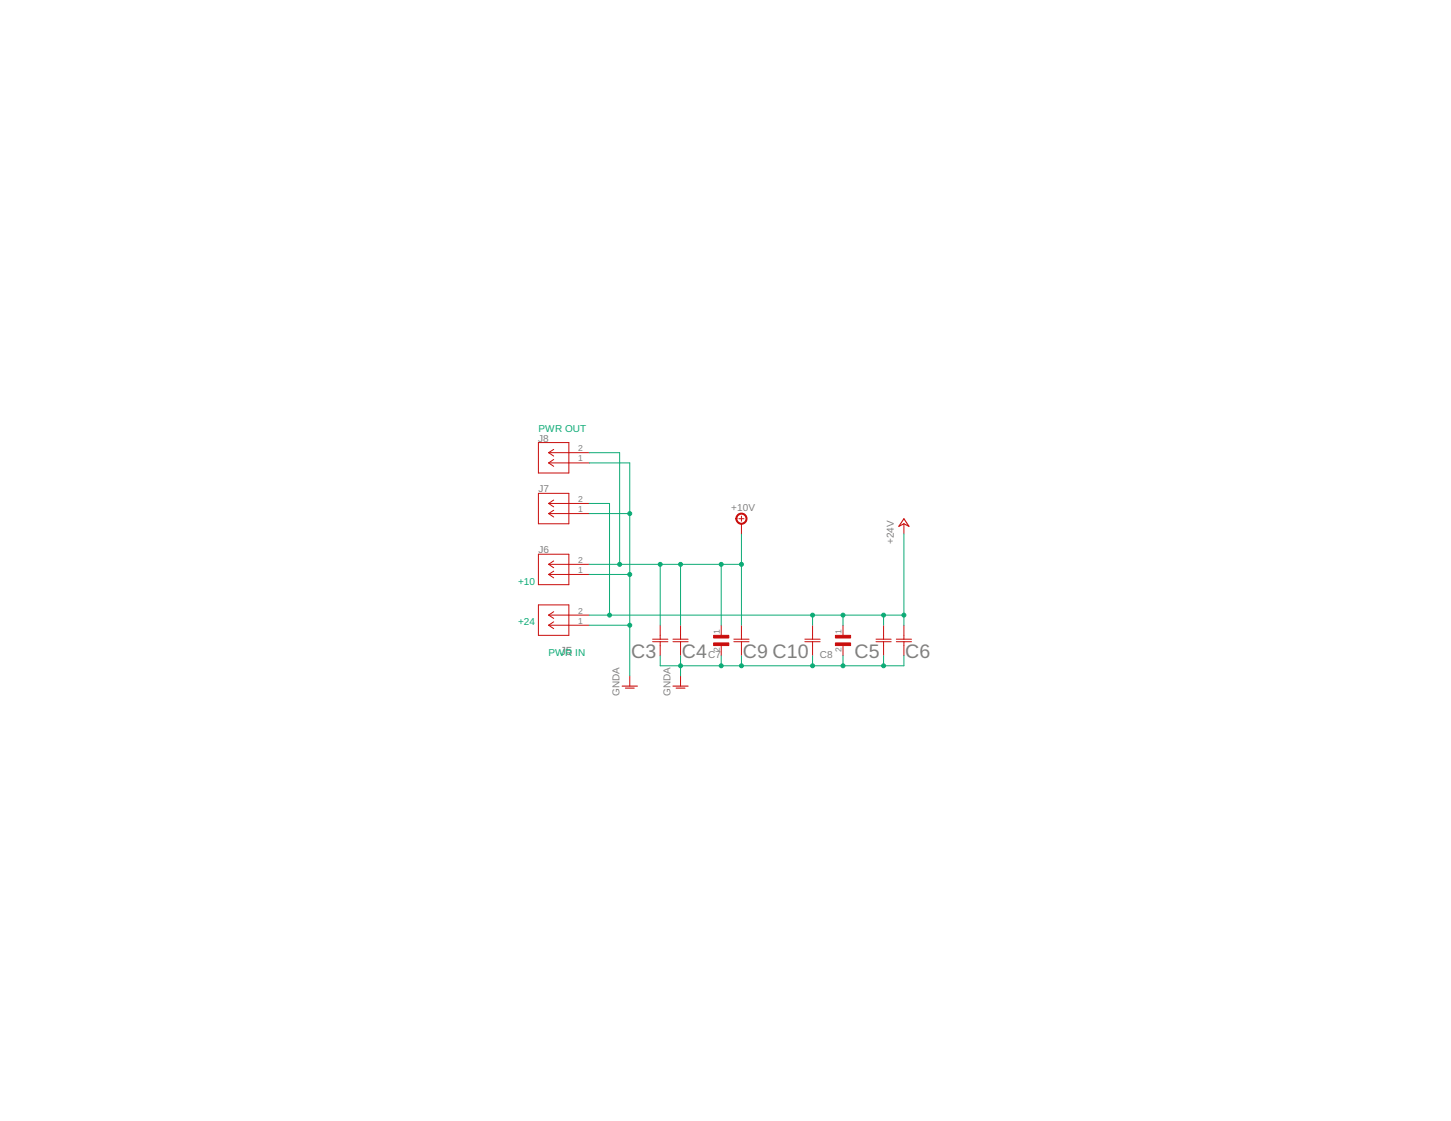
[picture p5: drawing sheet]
<svg xmlns="http://www.w3.org/2000/svg" width="279mm" height="216mm" viewBox="0 0 279 216" stroke-linecap="round" stroke-linejoin="round" font-family="sans-serif">
<path d="M174.1 99.9l.9 1.5-.9-.5-1 .5zM119.8 132.1h2.9M120.4 132.5h1.7M129.6 132.1h2.9M130.2 132.5h1.7" fill="none" stroke="#c90d0c" stroke-width=".21"/>
<g fill="none" stroke="#c90d0c" stroke-width=".19">
<path d="M103.7 85.2h5.8v5.9h-5.8zM103.7 95h5.8v5.9h-5.8zM105.6 98.9h7.9M105.6 97h7.9M105.6 98.9l1 .7M105.6 97l1 .6M105.6 89.2h7.9M105.6 87.2h7.9M105.6 89.2l1 .6M105.6 87.2l1 .6M106.6 98.3l-1 .6M106.6 96.3l-1 .7"/>
<path d="M106.6 88.5l-1 .7M106.6 86.6l-1 .6M142.3 99.9h1M142.8 99.4v1M103.7 106.7h5.8v5.9h-5.8zM103.7 116.5h5.8v5.9h-5.8zM105.6 110.6h7.9M105.6 108.7h7.9M105.6 110.6l1 .7M105.6 108.7l1 .6M105.6 118.5h7.9M105.6 118.5l1 .6"/>
<path d="M106.6 110l-1 .6M106.6 108l-1 .7M106.6 119.8l-1 .6M106.6 117.8l-1 .7M142.8 100.9v1.9M174.1 100.9v1.9M105.6 120.4h7.9M105.6 120.4l1 .7M121.3 130.2v1.9M125.7 123.6h2.9M125.7 123.1h2.9M127.1 120.4v2.7"/>
<path d="M127.1 123.6v2.7M129.6 123.6h2.9M129.6 123.1h2.9M131 120.4v2.7M131 123.6v2.7M131 130.2v1.9M138.9 120.4v2M138.9 124.3v2M141.3 123.6h2.9M141.3 123.1h2.9M142.8 120.4v2.7M142.8 123.6v2.7"/>
<path d="M155 123.6h2.9M155 123.1h2.9M156.5 120.4v2.7M156.5 123.6v2.7M162.3 120.4v2M162.3 124.3v2M168.7 123.6h2.9M168.7 123.1h2.9M170.1 120.4v2.7M170.1 123.6v2.7M172.6 123.6h2.9M172.6 123.1h2.9"/>
<path d="M174.1 120.4v2.7M174.1 123.6v2.7"/>
</g>
<path d="M142.1 99.1a1.08 1.08 0 0 1 1.6 .3 1.08 1.08 0 0 1-.7 1.6 1.08 1.08 0 0 1-1.3-1.1h.2a.88 .88 0 0 1 1.3-.7 .88 .88 0 0 1 .1 1.4 .88 .88 0 0 1-1.4-.5v-.2h-.2v-.3z" fill-rule="evenodd" fill="#c90d0c" stroke="#c90d0c" stroke-width=".19"/>
<g fill="#c90d0c" stroke="#c90d0c" stroke-width=".19">
<path d="M137.4 123.8h2.9v.5h-2.9z"/>
<path d="M137.4 122.4h2.9v.5h-2.9z"/>
<path d="M160.9 123.8h2.9v.5h-2.9z"/>
<path d="M160.9 122.4h2.9v.5h-2.9z"/>
</g>
<g fill="none" stroke="#0dab76" stroke-width=".19">
<path d="M113.5 89.2h7.8v41M113.5 98.9h7.8M113.5 87.2h5.8v21.5M113.5 97h3.9v21.5M113.5 110.6h7.8M113.5 108.7h29.3M113.5 118.5h60.6M127.1 108.7v11.7M131 108.7v11.7M138.9 108.7v11.7M142.8 102.8v17.6M156.5 118.5v1.9"/>
<path d="M162.3 118.5v1.9M170.1 118.5v1.9M174.1 102.8v17.6M113.5 120.4h7.8M127.1 126.3v1.9h47v-1.9M131 126.3v3.9M138.9 126.3v1.9M142.8 126.3v1.9M156.5 126.3v1.9M162.3 126.3v1.9M170.1 126.3v1.9"/>
</g>
<g fill="#0dab76" stroke="#0dab76" stroke-width=".19">
<circle cx="121.3" cy="120.4" r=".38"/>
<circle cx="121.3" cy="110.6" r=".38"/>
<circle cx="121.3" cy="98.9" r=".38"/>
<circle cx="131" cy="128.2" r=".38"/>
<circle cx="138.9" cy="128.2" r=".38"/>
<circle cx="142.8" cy="128.2" r=".38"/>
<circle cx="156.5" cy="128.2" r=".38"/>
<circle cx="162.3" cy="128.2" r=".38"/>
<circle cx="170.1" cy="128.2" r=".38"/>
<circle cx="119.3" cy="108.7" r=".38"/>
<circle cx="127.1" cy="108.7" r=".38"/>
<circle cx="131" cy="108.7" r=".38"/>
<circle cx="138.9" cy="108.7" r=".38"/>
<circle cx="142.8" cy="108.7" r=".38"/>
<circle cx="117.4" cy="118.5" r=".38"/>
<circle cx="156.5" cy="118.5" r=".38"/>
<circle cx="162.3" cy="118.5" r=".38"/>
<circle cx="170.1" cy="118.5" r=".38"/>
<circle cx="174.1" cy="118.5" r=".38"/>
</g>
<g font-size="3.8" fill="#808080">
<text x="121.5" y="126.6">C3</text>
<text x="131.3" y="126.6">C4</text>
<text x="143" y="126.6">C9 C10</text>
<text x="164.6" y="126.6">C5</text>
<text x="174.3" y="126.6">C6</text>
</g>
<text font-size="2.3" fill="#808080" x="107.8" y="126.1">J5</text>
<g font-size="1.9" fill="#0dab76">
<text x="103.7" y="83.3">PWR OUT</text>
<text x="99.8" y="112.6">+10</text>
<text x="99.8" y="120.4">+24</text>
<text x="105.6" y="126.3">PWR IN</text>
</g>
<g font-size="1.9" fill="#808080">
<text x="103.6" y="85">J8</text>
<text x="103.7" y="94.8">J7</text>
<text x="140.8" y="98.4">+10V</text>
<text x="103.7" y="106.5">J6</text>
<text x="172.1" y="104.8" transform="rotate(-90 172.1 104.8)">+24V</text>
<text x="136.4" y="126.7">C7</text>
<text x="157.9" y="126.7">C8</text>
<text x="119.3" y="134.1" transform="rotate(-90 119.3 134.1)">GNDA</text>
<text x="129.1" y="134.1" transform="rotate(-90 129.1 134.1)">GNDA</text>
</g>
<g font-size="1.7" fill="#808080">
<text x="111.3" y="88.9">1</text>
<text x="111.3" y="86.9">2</text>
<text x="111.3" y="98.6">1</text>
<text x="111.3" y="96.7">2</text>
<text x="111.3" y="110.4">1</text>
<text x="111.3" y="108.4">2</text>
<text x="111.3" y="118.2">2</text>
<text x="111.3" y="120.1">1</text>
<text x="138.6" y="125.5" transform="rotate(-90 138.6 125.5)">2</text>
<text x="138.6" y="122.1" transform="rotate(-90 138.6 122.1)">1</text>
<text x="162" y="125.5" transform="rotate(-90 162 125.5)">2</text>
<text x="162" y="122.1" transform="rotate(-90 162 122.1)">1</text>
</g>
</svg>
